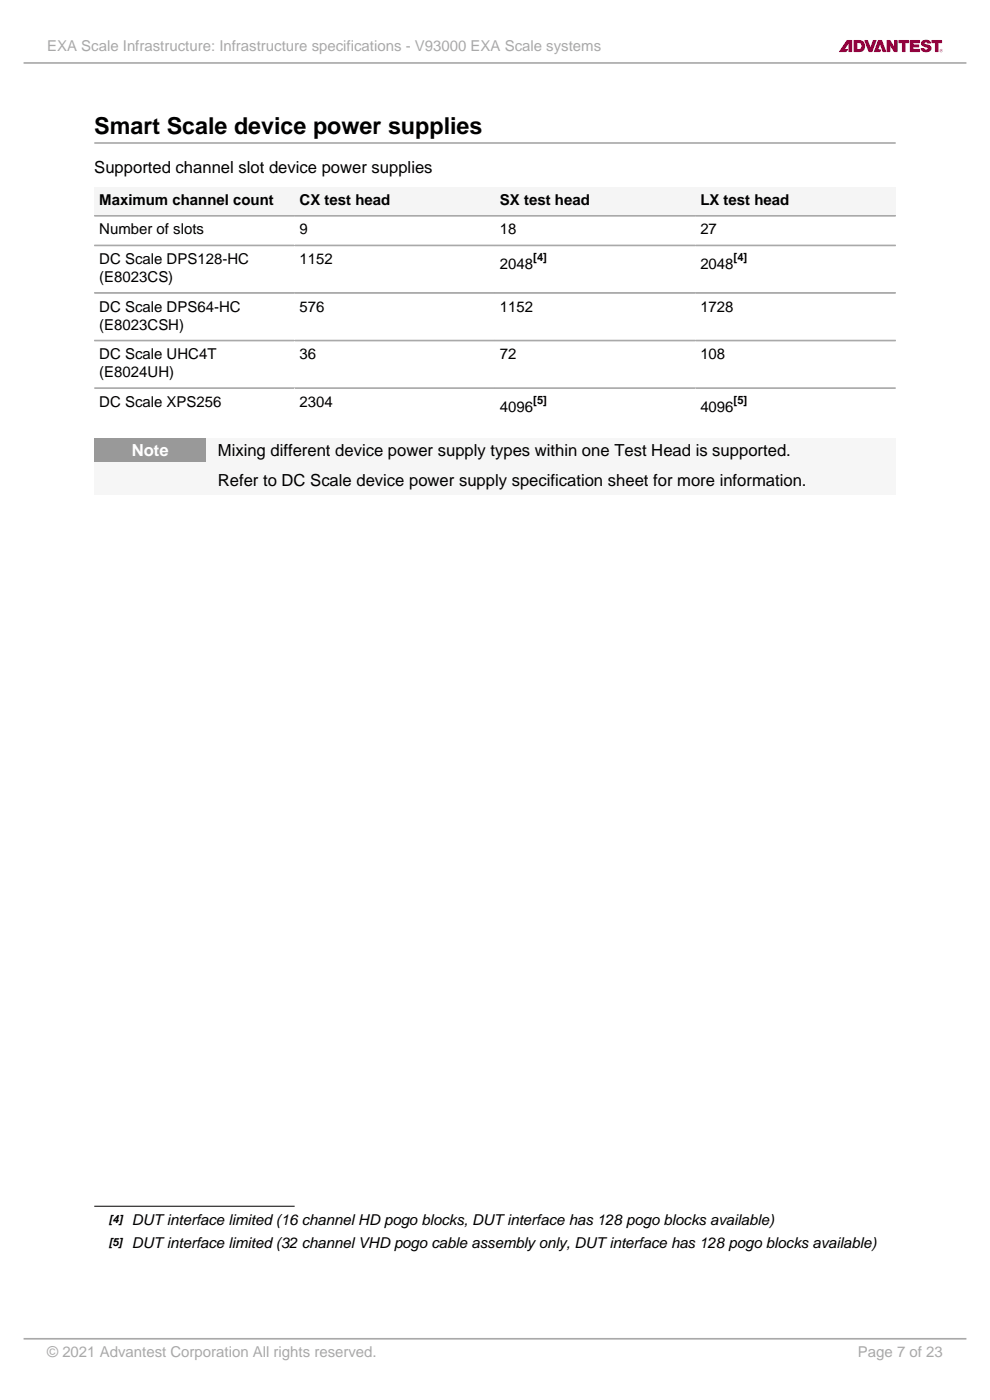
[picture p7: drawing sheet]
<svg xmlns="http://www.w3.org/2000/svg" width="210mm" height="297mm" viewBox="0 0 210 297" stroke-linecap="round" stroke-linejoin="round" font-family="sans-serif">
<path d="M5 13.4h200" fill="none" stroke="#a9a9a9" stroke-width=".35"/>
<g fill="#91003c">
<path d="M195.5 8.8a1.13 1.13 0 0 1 1.1-.4 1.13 1.13 0 0 1 .8 .8 .6 .6 0 0 1-.8-.1l-.4-.1-.1 .2 .4 .2a.88 .88 0 0 1 1.1 .9 .88 .88 0 0 1-1.2 .8 .76 .76 0 0 1-.8-.1 .76 .76 0 0 1-.2-.8h.7a.36 .36 0 0 0 .3 .3 .36 .36 0 0 0 .4-.3l-.5-.2a.87 .87 0 0 1-.8-1.2z"/>
<path d="M183.3 8.5h.8l.5 1.5 .6-1.5h.7l-.9 2.5h-.8z"/>
<path d="M186.3 8.5l.8 .1 .9 2.4h-.7l-.6-1.5-.4 1h.6l-.2 .5h-1.3z"/>
<path d="M188.1 8.5h.7l.8 1.3 .1-1.3h.7v2.5h-.7l-.9-1.2v1.2h-.7z"/>
<path d="M197.6 8.5h2.2v.6h-.7v1.9h-.8v-1.9h-.7z"/>
<path d="M190.6 8.5h2.2v.6h-.7v1.9h-.8v-1.9h-.7z"/>
<path d="M193 8.5h2.1v.6h-1.3v.3h1.1v.6h-1.1v.4h1.3v.6h-2.1z"/>
<path d="M179.6 8.6l1.1-.1v2.5h-.7v-1.7l-.8 1.1 .7 .1-.3 .5h-1.6z"/>
<path d="M181.8 9.1a.68 .68 0 0 1 .9 .7 .68 .68 0 0 1-.9 .6zM181.1 8.5v2.4l1 .1a1.29 1.29 0 0 0 1.4-1.2 1.29 1.29 0 0 0-1.4-1.3z"/>
<path d="M199.3 10.7a.35 .35 0 0 1 .7 0 .35 .35 0 0 1-.7 0zM199.3 10.7a.35 .35 0 0 0 .7 0 .35 .35 0 0 0-.7 0z"/>
<path d="M199.6 10.6l.1 .1zM199.5 10.5v.4l.1-.1 .2 .1v-.3z"/>
</g>
<path d="M20 30.3h170" fill="none" stroke="#a9a9a9" stroke-width=".35"/>
<path d="M20 39.7h42.5v5.9h-42.5z" fill="#f5f5f5"/>
<path d="M20 45.8h42.5" fill="none" stroke="#a9a9a9" stroke-width=".35"/>
<path d="M62.5 39.7h42.5v5.9h-42.5z" fill="#f5f5f5"/>
<path d="M62.5 45.8h42.5" fill="none" stroke="#a9a9a9" stroke-width=".35"/>
<path d="M105 39.7h42.5v5.9h-42.5z" fill="#f5f5f5"/>
<path d="M105 45.8h42.5" fill="none" stroke="#a9a9a9" stroke-width=".35"/>
<path d="M147.5 39.7h42.5v5.9h-42.5z" fill="#f5f5f5"/>
<path d="M147.5 45.8h42.5" fill="none" stroke="#a9a9a9" stroke-width=".35"/>
<path d="M20 46h42.5v5.9h-42.5z" fill="#fff"/>
<path d="M20 45.8h42.5M20 52.1h42.5" fill="none" stroke="#a9a9a9" stroke-width=".35"/>
<path d="M62.5 46h42.5v5.9h-42.5z" fill="#fff"/>
<path d="M62.5 52.1h42.5M62.5 45.8h42.5" fill="none" stroke="#a9a9a9" stroke-width=".35"/>
<path d="M105 46h42.5v5.9h-42.5z" fill="#fff"/>
<path d="M105 52.1h42.5M105 45.8h42.5" fill="none" stroke="#a9a9a9" stroke-width=".35"/>
<path d="M147.5 46h42.5v5.9h-42.5z" fill="#fff"/>
<path d="M147.5 52.1h42.5M147.5 45.8h42.5" fill="none" stroke="#a9a9a9" stroke-width=".35"/>
<path d="M20 52.2h42.5v9.8h-42.5z" fill="#fff"/>
<path d="M20 52.1h42.5M20 62.2h42.5" fill="none" stroke="#a9a9a9" stroke-width=".35"/>
<path d="M62.5 52.2h42.5v9.8h-42.5z" fill="#fff"/>
<path d="M62.5 52.1h42.5M62.5 62.2h42.5" fill="none" stroke="#a9a9a9" stroke-width=".35"/>
<path d="M105 52.2h42.5v9.8h-42.5z" fill="#fff"/>
<path d="M105 52.1h42.5M105 62.2h42.5" fill="none" stroke="#a9a9a9" stroke-width=".35"/>
<path d="M147.5 52.2h42.5v9.8h-42.5z" fill="#fff"/>
<path d="M147.5 52.1h42.5M147.5 62.2h42.5" fill="none" stroke="#a9a9a9" stroke-width=".35"/>
<path d="M20 62.3h42.5v9.8h-42.5z" fill="#fff"/>
<path d="M20 62.2h42.5M20 72.2h42.5" fill="none" stroke="#a9a9a9" stroke-width=".35"/>
<path d="M62.5 62.3h42.5v9.8h-42.5z" fill="#fff"/>
<path d="M62.5 72.2h42.5M62.5 62.2h42.5" fill="none" stroke="#a9a9a9" stroke-width=".35"/>
<path d="M105 62.3h42.5v9.8h-42.5z" fill="#fff"/>
<path d="M105 72.2h42.5M105 62.2h42.5" fill="none" stroke="#a9a9a9" stroke-width=".35"/>
<path d="M147.5 62.3h42.5v9.8h-42.5z" fill="#fff"/>
<path d="M147.5 72.2h42.5M147.5 62.2h42.5" fill="none" stroke="#a9a9a9" stroke-width=".35"/>
<path d="M20 72.4h42.5v9.8h-42.5z" fill="#fff"/>
<path d="M20 72.2h42.5M20 82.3h42.5" fill="none" stroke="#a9a9a9" stroke-width=".35"/>
<path d="M62.5 72.4h42.5v9.8h-42.5z" fill="#fff"/>
<path d="M62.5 72.2h42.5M62.5 82.3h42.5" fill="none" stroke="#a9a9a9" stroke-width=".35"/>
<path d="M105 72.4h42.5v9.8h-42.5z" fill="#fff"/>
<path d="M105 72.2h42.5M105 82.3h42.5" fill="none" stroke="#a9a9a9" stroke-width=".35"/>
<path d="M147.5 72.4h42.5v9.8h-42.5z" fill="#fff"/>
<path d="M147.5 72.2h42.5M147.5 82.3h42.5" fill="none" stroke="#a9a9a9" stroke-width=".35"/>
<path d="M20 82.5h42.5v7h-42.5z" fill="#fff"/>
<path d="M20 82.3h42.5" fill="none" stroke="#a9a9a9" stroke-width=".35"/>
<path d="M62.5 82.5h42.5v7h-42.5z" fill="#fff"/>
<path d="M62.5 82.3h42.5" fill="none" stroke="#a9a9a9" stroke-width=".35"/>
<path d="M105 82.5h42.5v7h-42.5z" fill="#fff"/>
<path d="M105 82.3h42.5" fill="none" stroke="#a9a9a9" stroke-width=".35"/>
<path d="M147.5 82.5h42.5v7h-42.5z" fill="#fff"/>
<path d="M147.5 82.3h42.5" fill="none" stroke="#a9a9a9" stroke-width=".35"/>
<path d="M20 93.1h25.5v12h-25.5z" fill="#f6f6f6"/>
<path d="M20 93.1h23.7v4.9h-23.7z" fill="#999"/>
<path d="M45.5 93.1h144.5v12h-144.5z" fill="#f6f6f6"/>
<path d="M20 255.9h42.5" fill="none" stroke="#000" stroke-width=".21"/>
<path d="M5 284h200" fill="none" stroke="#a9a9a9" stroke-width=".35"/>
<text font-size="4.9" x="20" y="28.5">Smart Scale device power supplies</text>
<g font-size="3.5">
<text x="20" y="36.7">Supported channel slot device power supplies</text>
<text x="46.2" y="96.8">Mixing different device power supply types within one Test Head is supported.</text>
<text x="46.2" y="103.1">Refer to DC Scale device power supply specification sheet for more information.</text>
</g>
<text font-size="3.5" fill="#fff" x="27.9" y="96.8">Note</text>
<g font-size="3.2" fill="#a9a9a9">
<text x="10" y="10.7">EXA Scale Infrastructure: Infrastructure specifications - V93000 EXA Scale systems</text>
<text x="10" y="287.9">© 2021 Advantest Corporation All rights reserved.</text>
<text x="182" y="287.9">Page 7 of 23</text>
</g>
<g font-size="3.2">
<text x="21.1" y="43.5">Maximum channel count</text>
<text x="63.6" y="43.5">CX test head</text>
<text x="106.1" y="43.5">SX test head</text>
<text x="148.6" y="43.5">LX test head</text>
<text x="21.1" y="49.7">Number of slots</text>
<text x="63.6" y="49.7">9</text>
<text x="106.1" y="49.7">18</text>
<text x="148.6" y="49.7">27</text>
<text x="21.1" y="56">DC Scale DPS128-HC</text>
<text x="21.1" y="59.8">(E8023CS)</text>
<text x="63.6" y="56">1152</text>
<text x="106.1" y="57.1">2048</text>
<text x="148.6" y="57.1">2048</text>
<text x="21.1" y="66.1">DC Scale DPS64-HC</text>
<text x="21.1" y="69.9">(E8023CSH)</text>
<text x="63.6" y="66.1">576</text>
<text x="106.1" y="66.1">1152</text>
<text x="148.6" y="66.1">1728</text>
<text x="21.1" y="76.2">DC Scale UHC4T</text>
<text x="63.6" y="76.2">36</text>
<text x="106.1" y="76.2">72</text>
<text x="148.6" y="76.2">108</text>
<text x="21.1" y="80">(E8024UH)</text>
<text x="21.1" y="86.3">DC Scale XPS256</text>
<text x="63.6" y="86.3">2304</text>
<text x="106.1" y="87.4">4096</text>
<text x="148.6" y="87.4">4096</text>
<text x="28" y="259.9">DUT interface limited (16 channel HD pogo blocks, DUT interface has 128 pogo blocks available)</text>
<text x="28" y="264.8">DUT interface limited (32 channel VHD pogo cable assembly only, DUT interface has 128 pogo blocks available)</text>
</g>
<g font-size="2.4">
<text x="113.1" y="55.4">[4]</text>
<text x="155.6" y="55.4">[4]</text>
<text x="113.1" y="85.7">[5]</text>
<text x="155.6" y="85.7">[5]</text>
<text x="23.1" y="259.3">[4]</text>
<text x="23.1" y="264.2">[5]</text>
</g>
</svg>
